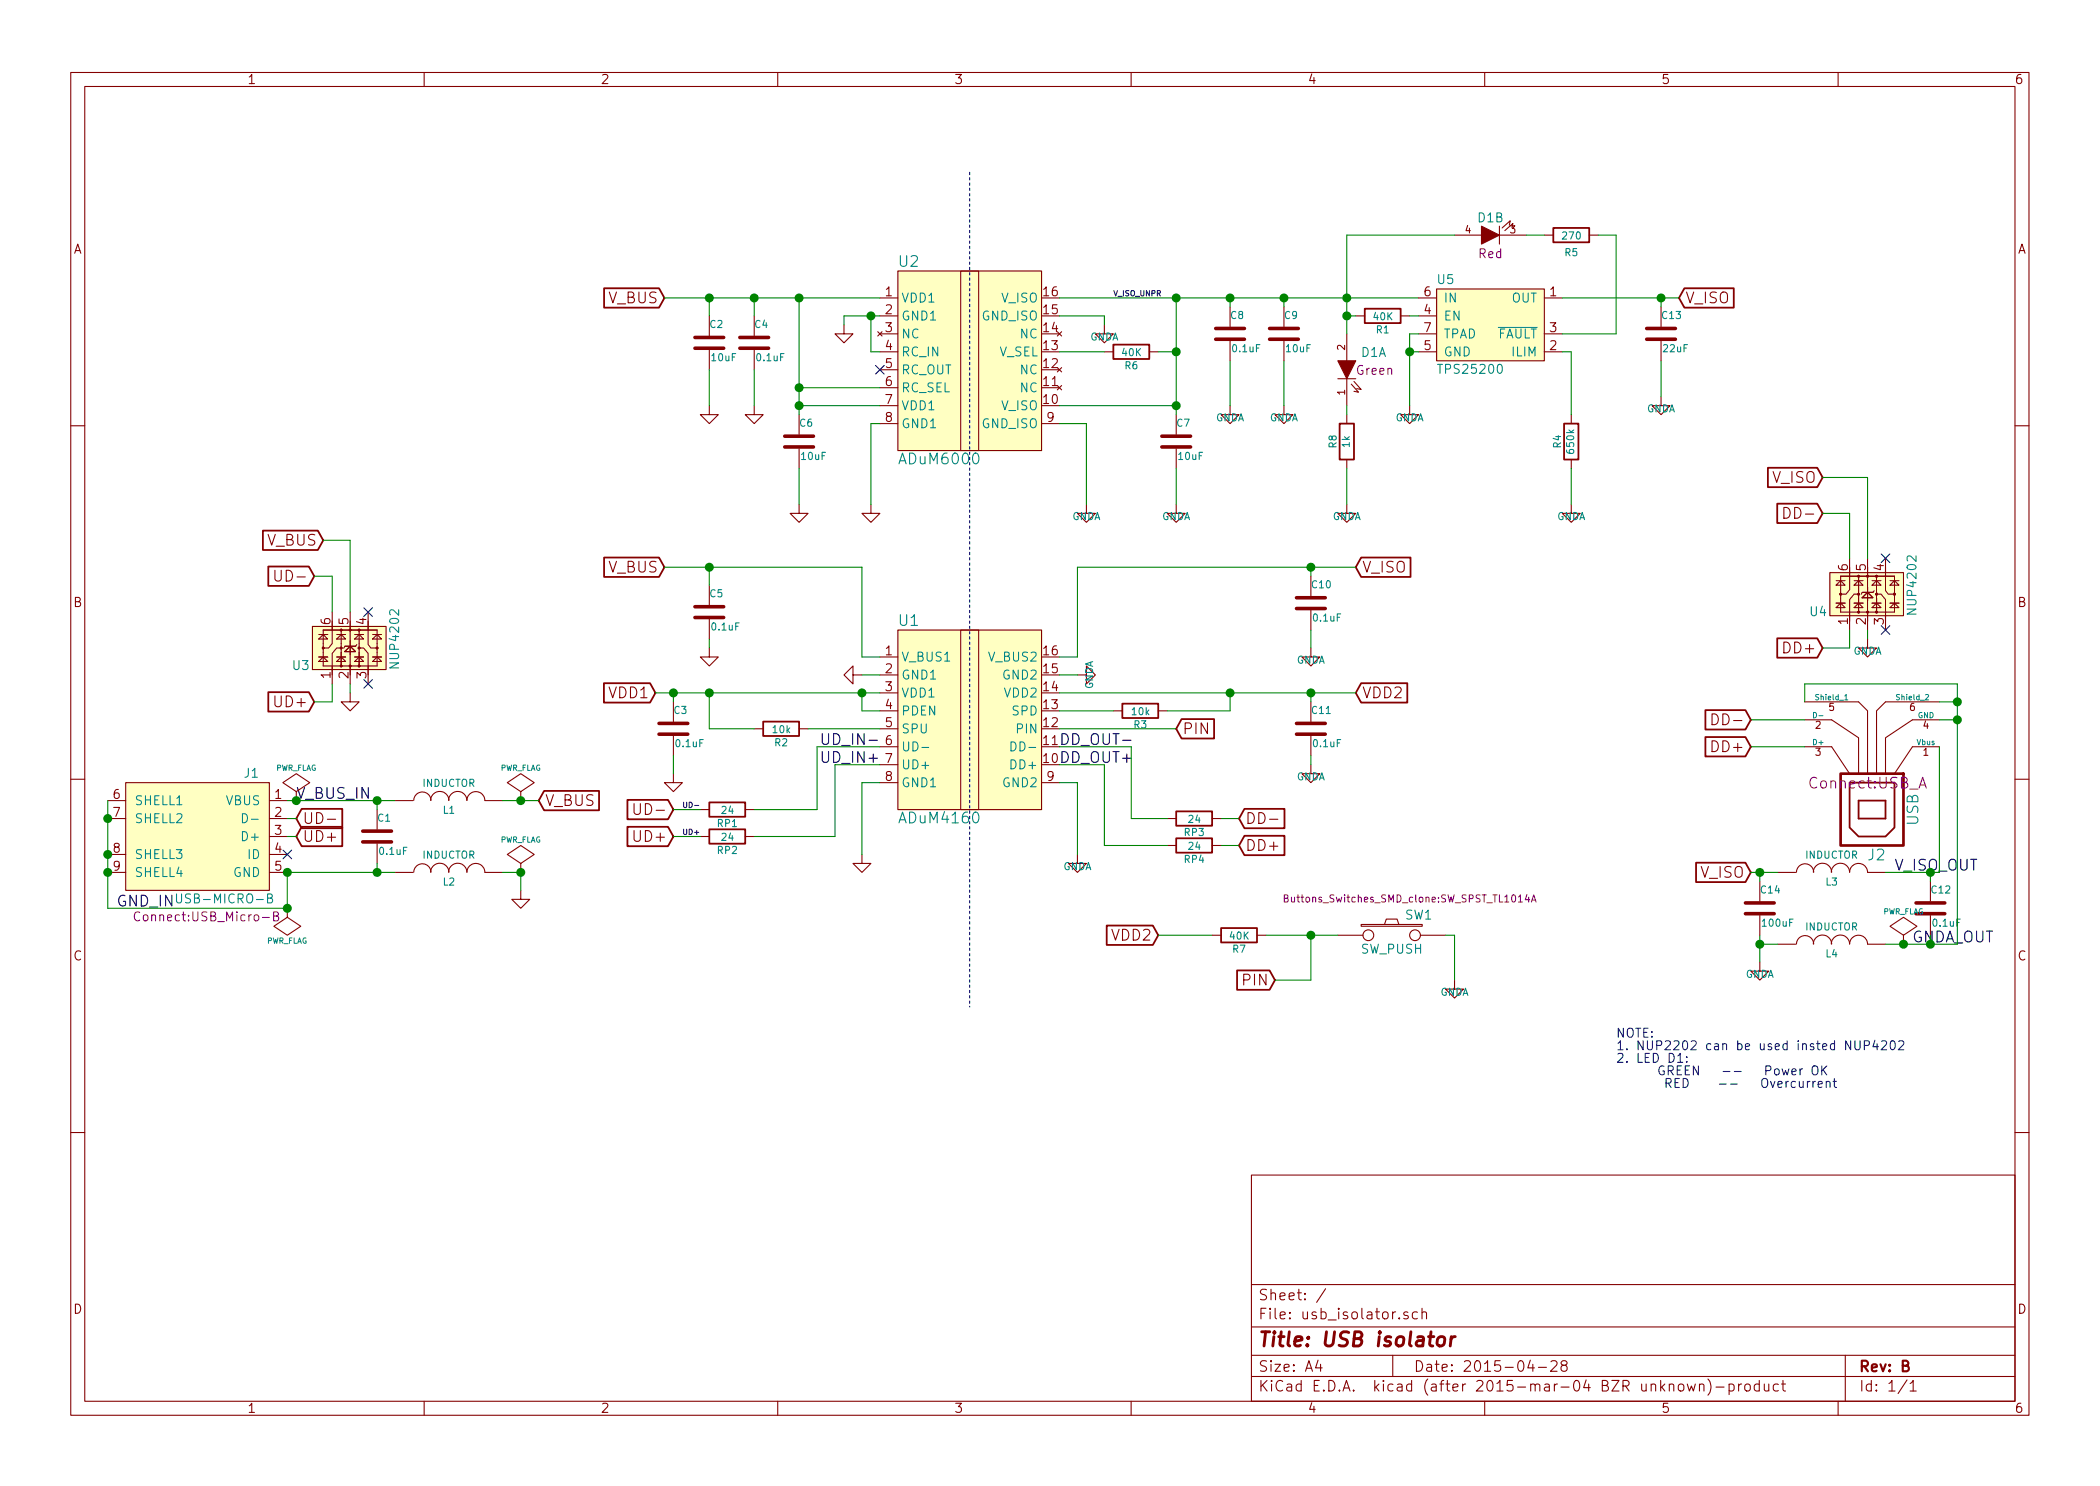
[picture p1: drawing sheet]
EESchema Schematic File Version 2
LIBS:power
LIBS:device
LIBS:transistors
LIBS:conn
LIBS:linear
LIBS:regul
LIBS:74xx
LIBS:cmos4000
LIBS:adc-dac
LIBS:memory
LIBS:xilinx
LIBS:special
LIBS:microcontrollers
LIBS:dsp
LIBS:microchip
LIBS:analog_switches
LIBS:motorola
LIBS:texas
LIBS:intel
LIBS:audio
LIBS:interface
LIBS:digital-audio
LIBS:philips
LIBS:display
LIBS:cypress
LIBS:siliconi
LIBS:opto
LIBS:atmel
LIBS:contrib
LIBS:valves
LIBS:analog_devices
LIBS:onsemi
LIBS:usb_isolator-cache
EELAYER 25 0
EELAYER END
$Descr A4 11693 8268
encoding utf-8
Sheet 1 1
Title "USB isolator"
Date "2015-04-28"
Rev "B"
Comp ""
Comment1 ""
Comment2 ""
Comment3 ""
Comment4 ""
$EndDescr
$Comp
L ADuM4160 U1
U 1 1
P 5400 3950
F 0 "U1" H 5000 4450 60  0000 L CNN
F 1 "ADuM4160" H 5000 3350 60  0000 L CNN
F 2 "SMD_Packages:SO-16-W" H 5000 3250 40  0001 L CNN
F 3 "" H 4900 4250 60  0000 C CNN
	1    5400 3950
	1    0    0    -1  
$EndComp
$Comp
L ADuM6000 U2
U 1 1
P 5400 1950
F 0 "U2" H 5000 2450 60  0000 L CNN
F 1 "ADuM6000" H 5000 1350 60  0000 L CNN
F 2 "SMD_Packages:SO-16-W" H 5000 1250 40  0001 L CNN
F 3 "" H 4900 2250 60  0000 C CNN
	1    5400 1950
	1    0    0    -1  
$EndComp
$Comp
L C C2
U 1 1
P 3950 1900
F 0 "C2" H 3950 2000 40  0000 L CNN
F 1 "10uF" H 3956 1815 40  0000 L CNN
F 2 "Capacitors_SMD:C_0603" H 3988 1750 30  0001 C CNN
F 3 "" H 3950 1900 60  0000 C CNN
	1    3950 1900
	1    0    0    -1  
$EndComp
Text GLabel 3700 1650 0    60   Input ~ 0
V_BUS
$Comp
L C C4
U 1 1
P 4200 1900
F 0 "C4" H 4200 2000 40  0000 L CNN
F 1 "0.1uF" H 4206 1815 40  0000 L CNN
F 2 "Capacitors_SMD:C_0603" H 4238 1750 30  0001 C CNN
F 3 "" H 4200 1900 60  0000 C CNN
	1    4200 1900
	1    0    0    -1  
$EndComp
$Comp
L C C6
U 1 1
P 4450 2450
F 0 "C6" H 4450 2550 40  0000 L CNN
F 1 "10uF" H 4456 2365 40  0000 L CNN
F 2 "Capacitors_SMD:C_0603" H 4488 2300 30  0001 C CNN
F 3 "" H 4450 2450 60  0000 C CNN
	1    4450 2450
	1    0    0    -1  
$EndComp
$Comp
L GND #PWR01
U 1 1
P 4450 2800
F 0 "#PWR01" H 4450 2800 30  0001 C CNN
F 1 "GND" H 4450 2730 30  0001 C CNN
F 2 "" H 4450 2800 60  0000 C CNN
F 3 "" H 4450 2800 60  0000 C CNN
	1    4450 2800
	1    0    0    -1  
$EndComp
$Comp
L GND #PWR02
U 1 1
P 4850 2800
F 0 "#PWR02" H 4850 2800 30  0001 C CNN
F 1 "GND" H 4850 2730 30  0001 C CNN
F 2 "" H 4850 2800 60  0000 C CNN
F 3 "" H 4850 2800 60  0000 C CNN
	1    4850 2800
	1    0    0    -1  
$EndComp
$Comp
L GND #PWR03
U 1 1
P 4200 2250
F 0 "#PWR03" H 4200 2250 30  0001 C CNN
F 1 "GND" H 4200 2180 30  0001 C CNN
F 2 "" H 4200 2250 60  0000 C CNN
F 3 "" H 4200 2250 60  0000 C CNN
	1    4200 2250
	1    0    0    -1  
$EndComp
$Comp
L GND #PWR04
U 1 1
P 3950 2250
F 0 "#PWR04" H 3950 2250 30  0001 C CNN
F 1 "GND" H 3950 2180 30  0001 C CNN
F 2 "" H 3950 2250 60  0000 C CNN
F 3 "" H 3950 2250 60  0000 C CNN
	1    3950 2250
	1    0    0    -1  
$EndComp
$Comp
L GND #PWR05
U 1 1
P 4700 1800
F 0 "#PWR05" H 4700 1800 30  0001 C CNN
F 1 "GND" H 4700 1730 30  0001 C CNN
F 2 "" H 4700 1800 60  0000 C CNN
F 3 "" H 4700 1800 60  0000 C CNN
	1    4700 1800
	1    0    0    -1  
$EndComp
$Comp
L C C5
U 1 1
P 3950 3400
F 0 "C5" H 3950 3500 40  0000 L CNN
F 1 "0.1uF" H 3956 3315 40  0000 L CNN
F 2 "Capacitors_SMD:C_0603" H 3988 3250 30  0001 C CNN
F 3 "" H 3950 3400 60  0000 C CNN
	1    3950 3400
	1    0    0    -1  
$EndComp
Text GLabel 3700 3150 0    60   Input ~ 0
V_BUS
$Comp
L GND #PWR06
U 1 1
P 3950 3600
F 0 "#PWR06" H 3950 3600 30  0001 C CNN
F 1 "GND" H 3950 3530 30  0001 C CNN
F 2 "" H 3950 3600 60  0000 C CNN
F 3 "" H 3950 3600 60  0000 C CNN
	1    3950 3600
	1    0    0    -1  
$EndComp
$Comp
L GND #PWR07
U 1 1
P 4800 3750
F 0 "#PWR07" H 4800 3750 30  0001 C CNN
F 1 "GND" H 4800 3680 30  0001 C CNN
F 2 "" H 4800 3750 60  0000 C CNN
F 3 "" H 4800 3750 60  0000 C CNN
	1    4800 3750
	0    1    1    0   
$EndComp
$Comp
L GND #PWR08
U 1 1
P 4800 4750
F 0 "#PWR08" H 4800 4750 30  0001 C CNN
F 1 "GND" H 4800 4680 30  0001 C CNN
F 2 "" H 4800 4750 60  0000 C CNN
F 3 "" H 4800 4750 60  0000 C CNN
	1    4800 4750
	1    0    0    -1  
$EndComp
Text GLabel 3750 4500 0    60   Input ~ 0
UD-
Text GLabel 3750 4650 0    60   Input ~ 0
UD+
Text GLabel 3650 3850 0    60   Input ~ 0
VDD1
$Comp
L C C3
U 1 1
P 3750 4050
F 0 "C3" H 3750 4150 40  0000 L CNN
F 1 "0.1uF" H 3756 3965 40  0000 L CNN
F 2 "Capacitors_SMD:C_0603" H 3788 3900 30  0001 C CNN
F 3 "" H 3750 4050 60  0000 C CNN
	1    3750 4050
	1    0    0    -1  
$EndComp
$Comp
L GND #PWR09
U 1 1
P 3750 4300
F 0 "#PWR09" H 3750 4300 30  0001 C CNN
F 1 "GND" H 3750 4230 30  0001 C CNN
F 2 "" H 3750 4300 60  0000 C CNN
F 3 "" H 3750 4300 60  0000 C CNN
	1    3750 4300
	1    0    0    -1  
$EndComp
$Comp
L R RP1
U 1 1
P 4050 4500
F 0 "RP1" V 4130 4500 40  0000 C CNN
F 1 "24" V 4057 4501 40  0000 C CNN
F 2 "Resistors_SMD:R_0603_HandSoldering" V 4000 4500 30  0001 C CNN
F 3 "" H 4050 4500 30  0000 C CNN
	1    4050 4500
	0    1    1    0   
$EndComp
$Comp
L R RP2
U 1 1
P 4050 4650
F 0 "RP2" V 4130 4650 40  0000 C CNN
F 1 "24" V 4057 4651 40  0000 C CNN
F 2 "Resistors_SMD:R_0603_HandSoldering" V 3980 4650 30  0001 C CNN
F 3 "" H 4050 4650 30  0000 C CNN
	1    4050 4650
	0    1    1    0   
$EndComp
Text Label 4900 4150 2    60   ~ 0
UD_IN-
Text Label 4900 4250 2    60   ~ 0
UD_IN+
$Comp
L R RP3
U 1 1
P 6650 4550
F 0 "RP3" V 6730 4550 40  0000 C CNN
F 1 "24" V 6657 4551 40  0000 C CNN
F 2 "Resistors_SMD:R_0603_HandSoldering" V 6600 4550 30  0001 C CNN
F 3 "" H 6650 4550 30  0000 C CNN
	1    6650 4550
	0    1    1    0   
$EndComp
$Comp
L R RP4
U 1 1
P 6650 4700
F 0 "RP4" V 6730 4700 40  0000 C CNN
F 1 "24" V 6657 4701 40  0000 C CNN
F 2 "Resistors_SMD:R_0603_HandSoldering" V 6580 4700 30  0001 C CNN
F 3 "" H 6650 4700 30  0000 C CNN
	1    6650 4700
	0    1    1    0   
$EndComp
$Comp
L GNDA #PWR010
U 1 1
P 6000 4750
F 0 "#PWR010" H 6000 4750 40  0001 C CNN
F 1 "GNDA" H 6000 4680 40  0000 C CNN
F 2 "" H 6000 4750 60  0000 C CNN
F 3 "" H 6000 4750 60  0000 C CNN
	1    6000 4750
	1    0    0    -1  
$EndComp
Text Label 5900 4150 0    60   ~ 0
DD_OUT-
Text Label 5900 4250 0    60   ~ 0
DD_OUT+
Text GLabel 6900 4550 2    60   Input ~ 0
DD-
Text GLabel 6900 4700 2    60   Input ~ 0
DD+
$Comp
L R R2
U 1 1
P 4350 4050
F 0 "R2" V 4430 4050 40  0000 C CNN
F 1 "10k" V 4357 4051 40  0000 C CNN
F 2 "Resistors_SMD:R_0603_HandSoldering" V 4300 4050 30  0001 C CNN
F 3 "" H 4350 4050 30  0000 C CNN
	1    4350 4050
	0    1    1    0   
$EndComp
$Comp
L R R6
U 1 1
P 6300 1950
F 0 "R6" V 6380 1950 40  0000 C CNN
F 1 "40K" V 6307 1951 40  0000 C CNN
F 2 "Resistors_SMD:R_0603_HandSoldering" V 6250 1950 30  0001 C CNN
F 3 "" H 6300 1950 30  0000 C CNN
	1    6300 1950
	0    1    1    0   
$EndComp
$Comp
L C C8
U 1 1
P 6850 1850
F 0 "C8" H 6850 1950 40  0000 L CNN
F 1 "0.1uF" H 6856 1765 40  0000 L CNN
F 2 "Capacitors_SMD:C_0603" H 6888 1700 30  0001 C CNN
F 3 "" H 6850 1850 60  0000 C CNN
	1    6850 1850
	1    0    0    -1  
$EndComp
$Comp
L C C9
U 1 1
P 7150 1850
F 0 "C9" H 7150 1950 40  0000 L CNN
F 1 "10uF" H 7156 1765 40  0000 L CNN
F 2 "Capacitors_SMD:C_0603" H 7188 1700 30  0001 C CNN
F 3 "" H 7150 1850 60  0000 C CNN
	1    7150 1850
	1    0    0    -1  
$EndComp
$Comp
L GNDA #PWR011
U 1 1
P 6050 2800
F 0 "#PWR011" H 6050 2800 40  0001 C CNN
F 1 "GNDA" H 6050 2730 40  0000 C CNN
F 2 "" H 6050 2800 60  0000 C CNN
F 3 "" H 6050 2800 60  0000 C CNN
	1    6050 2800
	1    0    0    -1  
$EndComp
$Comp
L GNDA #PWR012
U 1 1
P 6850 2250
F 0 "#PWR012" H 6850 2250 40  0001 C CNN
F 1 "GNDA" H 6850 2180 40  0000 C CNN
F 2 "" H 6850 2250 60  0000 C CNN
F 3 "" H 6850 2250 60  0000 C CNN
	1    6850 2250
	1    0    0    -1  
$EndComp
$Comp
L GNDA #PWR013
U 1 1
P 7150 2250
F 0 "#PWR013" H 7150 2250 40  0001 C CNN
F 1 "GNDA" H 7150 2180 40  0000 C CNN
F 2 "" H 7150 2250 60  0000 C CNN
F 3 "" H 7150 2250 60  0000 C CNN
	1    7150 2250
	1    0    0    -1  
$EndComp
$Comp
L C C7
U 1 1
P 6550 2450
F 0 "C7" H 6550 2550 40  0000 L CNN
F 1 "10uF" H 6556 2365 40  0000 L CNN
F 2 "Capacitors_SMD:C_0603" H 6588 2300 30  0001 C CNN
F 3 "" H 6550 2450 60  0000 C CNN
	1    6550 2450
	1    0    0    -1  
$EndComp
$Comp
L GNDA #PWR014
U 1 1
P 6550 2800
F 0 "#PWR014" H 6550 2800 40  0001 C CNN
F 1 "GNDA" H 6550 2730 40  0000 C CNN
F 2 "" H 6550 2800 60  0000 C CNN
F 3 "" H 6550 2800 60  0000 C CNN
	1    6550 2800
	1    0    0    -1  
$EndComp
$Comp
L GNDA #PWR015
U 1 1
P 6150 1800
F 0 "#PWR015" H 6150 1800 40  0001 C CNN
F 1 "GNDA" H 6150 1730 40  0000 C CNN
F 2 "" H 6150 1800 60  0000 C CNN
F 3 "" H 6150 1800 60  0000 C CNN
	1    6150 1800
	1    0    0    -1  
$EndComp
Text GLabel 9350 1650 2    60   Input ~ 0
V_ISO
Text GLabel 7550 3150 2    60   Input ~ 0
V_ISO
$Comp
L C C10
U 1 1
P 7300 3350
F 0 "C10" H 7300 3450 40  0000 L CNN
F 1 "0.1uF" H 7306 3265 40  0000 L CNN
F 2 "Capacitors_SMD:C_0603" H 7338 3200 30  0001 C CNN
F 3 "" H 7300 3350 60  0000 C CNN
	1    7300 3350
	1    0    0    -1  
$EndComp
$Comp
L GNDA #PWR016
U 1 1
P 7300 3600
F 0 "#PWR016" H 7300 3600 40  0001 C CNN
F 1 "GNDA" H 7300 3530 40  0000 C CNN
F 2 "" H 7300 3600 60  0000 C CNN
F 3 "" H 7300 3600 60  0000 C CNN
	1    7300 3600
	1    0    0    -1  
$EndComp
Text GLabel 7550 3850 2    60   Input ~ 0
VDD2
$Comp
L C C11
U 1 1
P 7300 4050
F 0 "C11" H 7300 4150 40  0000 L CNN
F 1 "0.1uF" H 7306 3965 40  0000 L CNN
F 2 "Capacitors_SMD:C_0603" H 7338 3900 30  0001 C CNN
F 3 "" H 7300 4050 60  0000 C CNN
	1    7300 4050
	1    0    0    -1  
$EndComp
$Comp
L GNDA #PWR017
U 1 1
P 7300 4250
F 0 "#PWR017" H 7300 4250 40  0001 C CNN
F 1 "GNDA" H 7300 4180 40  0000 C CNN
F 2 "" H 7300 4250 60  0000 C CNN
F 3 "" H 7300 4250 60  0000 C CNN
	1    7300 4250
	1    0    0    -1  
$EndComp
$Comp
L R R3
U 1 1
P 6350 3950
F 0 "R3" V 6430 3950 40  0000 C CNN
F 1 "10k" V 6357 3951 40  0000 C CNN
F 2 "Resistors_SMD:R_0603_HandSoldering" V 6300 3950 30  0001 C CNN
F 3 "" H 6350 3950 30  0000 C CNN
	1    6350 3950
	0    1    1    0   
$EndComp
$Comp
L GNDA #PWR018
U 1 1
P 6000 3750
F 0 "#PWR018" H 6000 3750 40  0001 C CNN
F 1 "GNDA" H 6000 3680 40  0000 C CNN
F 2 "" H 6000 3750 60  0000 C CNN
F 3 "" H 6000 3750 60  0000 C CNN
	1    6000 3750
	0    -1   -1   0   
$EndComp
Text GLabel 6550 4050 2    60   Input ~ 0
PIN
Text GLabel 6450 5200 0    60   Input ~ 0
VDD2
Text GLabel 7100 5450 0    60   Input ~ 0
PIN
$Comp
L R R7
U 1 1
P 6900 5200
F 0 "R7" V 6980 5200 40  0000 C CNN
F 1 "40K" V 6907 5201 40  0000 C CNN
F 2 "Resistors_SMD:R_0603_HandSoldering" V 6850 5200 30  0001 C CNN
F 3 "" H 6900 5200 30  0000 C CNN
	1    6900 5200
	0    1    1    0   
$EndComp
$Comp
L SW_PUSH SW1
U 1 1
P 7750 5200
F 0 "SW1" H 7900 5310 50  0000 C CNN
F 1 "SW_PUSH" H 7750 5120 50  0000 C CNN
F 2 "Buttons_Switches_SMD_clone:SW_SPST_TL1014A" H 7850 5400 40  0000 C CNN
F 3 "" H 7750 5200 60  0000 C CNN
	1    7750 5200
	1    0    0    -1  
$EndComp
$Comp
L GNDA #PWR019
U 1 1
P 8100 5450
F 0 "#PWR019" H 8100 5450 40  0001 C CNN
F 1 "GNDA" H 8100 5380 40  0000 C CNN
F 2 "" H 8100 5450 60  0000 C CNN
F 3 "" H 8100 5450 60  0000 C CNN
	1    8100 5450
	1    0    0    -1  
$EndComp
$Comp
L USB-MICRO-B J1
U 1 1
P 1100 4650
F 0 "J1" H 800 5000 50  0000 C CNN
F 1 "USB-MICRO-B" H 950 4300 50  0000 C CNN
F 2 "Connect:USB_Micro-B" H 1050 4200 50  0000 C CNN
F 3 "" H 1100 4550 50  0000 C CNN
	1    1100 4650
	-1   0    0    -1  
$EndComp
$Comp
L USB J2
U 1 1
P 10400 4350
F 0 "J2" H 10350 4750 60  0000 C CNN
F 1 "USB" V 10150 4500 60  0000 C CNN
F 2 "Connect:USB_A" H 10400 4350 60  0000 C CNN
F 3 "" H 10400 4350 60  0000 C CNN
	1    10400 4350
	-1   0    0    1   
$EndComp
NoConn ~ 1600 4750
Text GLabel 1650 4550 2    60   Input ~ 0
UD-
Text GLabel 1650 4650 2    60   Input ~ 0
UD+
$Comp
L INDUCTOR L2
U 1 1
P 2500 4850
F 0 "L2" V 2450 4850 40  0000 C CNN
F 1 "INDUCTOR" V 2600 4850 40  0000 C CNN
F 2 "Resistors_SMD:R_0805_HandSoldering" V 2400 4850 40  0001 C CNN
F 3 "" H 2500 4850 60  0000 C CNN
	1    2500 4850
	0    -1   -1   0   
$EndComp
$Comp
L INDUCTOR L1
U 1 1
P 2500 4450
F 0 "L1" V 2450 4450 40  0000 C CNN
F 1 "INDUCTOR" V 2600 4450 40  0000 C CNN
F 2 "Resistors_SMD:R_0805_HandSoldering" V 2700 4450 40  0001 C CNN
F 3 "" H 2500 4450 60  0000 C CNN
	1    2500 4450
	0    -1   -1   0   
$EndComp
$Comp
L C C1
U 1 1
P 2100 4650
F 0 "C1" H 2100 4750 40  0000 L CNN
F 1 "0.1uF" H 2106 4565 40  0000 L CNN
F 2 "Capacitors_SMD:C_1206" H 2138 4500 30  0001 C CNN
F 3 "" H 2100 4650 60  0000 C CNN
	1    2100 4650
	1    0    0    -1  
$EndComp
$Comp
L GND #PWR020
U 1 1
P 2900 4950
F 0 "#PWR020" H 2900 4950 30  0001 C CNN
F 1 "GND" H 2900 4880 30  0001 C CNN
F 2 "" H 2900 4950 60  0000 C CNN
F 3 "" H 2900 4950 60  0000 C CNN
	1    2900 4950
	1    0    0    -1  
$EndComp
Text GLabel 3000 4450 2    60   Input ~ 0
V_BUS
Text GLabel 9750 4000 0    60   Input ~ 0
DD-
Text GLabel 9750 4150 0    60   Input ~ 0
DD+
Text GLabel 9750 4850 0    60   Input ~ 0
V_ISO
$Comp
L INDUCTOR L3
U 1 1
P 10200 4850
F 0 "L3" V 10150 4850 40  0000 C CNN
F 1 "INDUCTOR" V 10300 4850 40  0000 C CNN
F 2 "Resistors_SMD:R_0805_HandSoldering" V 10200 4850 40  0001 C CNN
F 3 "" H 10200 4850 60  0000 C CNN
	1    10200 4850
	0    -1   -1   0   
$EndComp
$Comp
L INDUCTOR L4
U 1 1
P 10200 5250
F 0 "L4" V 10150 5250 40  0000 C CNN
F 1 "INDUCTOR" V 10300 5250 40  0000 C CNN
F 2 "Resistors_SMD:R_0805_HandSoldering" V 10200 5250 40  0001 C CNN
F 3 "" H 10200 5250 60  0000 C CNN
	1    10200 5250
	0    -1   -1   0   
$EndComp
$Comp
L GNDA #PWR021
U 1 1
P 9800 5350
F 0 "#PWR021" H 9800 5350 40  0001 C CNN
F 1 "GNDA" H 9800 5280 40  0000 C CNN
F 2 "" H 9800 5350 60  0000 C CNN
F 3 "" H 9800 5350 60  0000 C CNN
	1    9800 5350
	1    0    0    -1  
$EndComp
Text Label 10550 4850 0    60   ~ 0
V_ISO_OUT
Text Label 10650 5250 0    60   ~ 0
GNDA_OUT
Text Label 650  5050 0    60   ~ 0
GND_IN
Text Label 1650 4450 0    60   ~ 0
V_BUS_IN
$Comp
L C C12
U 1 1
P 10750 5050
F 0 "C12" H 10750 5150 40  0000 L CNN
F 1 "0.1uF" H 10756 4965 40  0000 L CNN
F 2 "Capacitors_SMD:C_1206" H 10788 4900 30  0001 C CNN
F 3 "" H 10750 5050 60  0000 C CNN
	1    10750 5050
	1    0    0    -1  
$EndComp
NoConn ~ 4900 2050
$Comp
L PWR_FLAG #FLG022
U 1 1
P 1650 4450
F 0 "#FLG022" H 1650 4545 30  0001 C CNN
F 1 "PWR_FLAG" H 1650 4630 30  0000 C CNN
F 2 "" H 1650 4450 60  0000 C CNN
F 3 "" H 1650 4450 60  0000 C CNN
	1    1650 4450
	1    0    0    -1  
$EndComp
$Comp
L PWR_FLAG #FLG023
U 1 1
P 1600 5050
F 0 "#FLG023" H 1600 5145 30  0001 C CNN
F 1 "PWR_FLAG" H 1600 5230 30  0000 C CNN
F 2 "" H 1600 5050 60  0000 C CNN
F 3 "" H 1600 5050 60  0000 C CNN
	1    1600 5050
	-1   0    0    1   
$EndComp
$Comp
L PWR_FLAG #FLG024
U 1 1
P 10600 5250
F 0 "#FLG024" H 10600 5345 30  0001 C CNN
F 1 "PWR_FLAG" H 10600 5430 30  0000 C CNN
F 2 "" H 10600 5250 60  0000 C CNN
F 3 "" H 10600 5250 60  0000 C CNN
	1    10600 5250
	1    0    0    -1  
$EndComp
$Comp
L PWR_FLAG #FLG025
U 1 1
P 2900 4850
F 0 "#FLG025" H 2900 4945 30  0001 C CNN
F 1 "PWR_FLAG" H 2900 5030 30  0000 C CNN
F 2 "" H 2900 4850 60  0000 C CNN
F 3 "" H 2900 4850 60  0000 C CNN
	1    2900 4850
	1    0    0    -1  
$EndComp
$Comp
L NUP4202 U3
U 1 1
P 1950 3600
F 0 "U3" H 1675 3500 50  0000 C CNN
F 1 "NUP4202" V 2200 3650 50  0000 C CNN
F 2 "Housings_SOT-23_SOT-143_TSOT-6:SC-70-6" H 2050 3850 40  0001 C CNN
F 3 "" H 2000 3675 60  0000 C CNN
	1    1950 3600
	1    0    0    -1  
$EndComp
$Comp
L GND #PWR026
U 1 1
P 1950 3850
F 0 "#PWR026" H 1950 3850 30  0001 C CNN
F 1 "GND" H 1950 3780 30  0001 C CNN
F 2 "" H 1950 3850 60  0000 C CNN
F 3 "" H 1950 3850 60  0000 C CNN
	1    1950 3850
	1    0    0    -1  
$EndComp
Text GLabel 1750 3900 0    60   Input ~ 0
UD+
Text GLabel 1750 3200 0    60   Input ~ 0
UD-
Text GLabel 1800 3000 0    60   Input ~ 0
V_BUS
$Comp
L NUP4202 U4
U 1 1
P 10400 3300
F 0 "U4" H 10125 3200 50  0000 C CNN
F 1 "NUP4202" V 10650 3350 50  0000 C CNN
F 2 "Housings_SOT-23_SOT-143_TSOT-6:SC-70-6" H 10200 3550 40  0001 C CNN
F 3 "" H 10450 3375 60  0000 C CNN
	1    10400 3300
	1    0    0    -1  
$EndComp
$Comp
L GNDA #PWR027
U 1 1
P 10400 3550
F 0 "#PWR027" H 10400 3550 40  0001 C CNN
F 1 "GNDA" H 10400 3480 40  0000 C CNN
F 2 "" H 10400 3550 60  0000 C CNN
F 3 "" H 10400 3550 60  0000 C CNN
	1    10400 3550
	1    0    0    -1  
$EndComp
Text GLabel 10150 3600 0    60   Input ~ 0
DD+
Text GLabel 10150 2850 0    60   Input ~ 0
DD-
Text GLabel 10150 2650 0    60   Input ~ 0
V_ISO
$Comp
L PWR_FLAG #FLG028
U 1 1
P 2900 4450
F 0 "#FLG028" H 2900 4545 30  0001 C CNN
F 1 "PWR_FLAG" H 2900 4630 30  0000 C CNN
F 2 "" H 2900 4450 60  0000 C CNN
F 3 "" H 2900 4450 60  0000 C CNN
	1    2900 4450
	1    0    0    -1  
$EndComp
NoConn ~ 2050 3400
NoConn ~ 10500 3100
Wire Wire Line
	3700 1650 4900 1650
Wire Wire Line
	4450 2250 4900 2250
Wire Wire Line
	4900 2150 4450 2150
Wire Wire Line
	4450 1650 4450 2300
Connection ~ 4450 1650
Connection ~ 4450 2150
Wire Wire Line
	4200 1650 4200 1750
Connection ~ 4200 1650
Wire Wire Line
	3950 1650 3950 1750
Connection ~ 3950 1650
Wire Wire Line
	3950 2050 3950 2250
Wire Wire Line
	4200 2050 4200 2250
Wire Wire Line
	4450 2600 4450 2800
Wire Wire Line
	4900 2350 4850 2350
Wire Wire Line
	4850 2350 4850 2800
Wire Wire Line
	4700 1750 4900 1750
Wire Wire Line
	4700 1750 4700 1800
Wire Wire Line
	4850 1750 4850 1950
Connection ~ 4850 1750
Wire Wire Line
	4850 1950 4900 1950
Wire Wire Line
	3950 3150 3950 3250
Connection ~ 3950 3150
Wire Wire Line
	3700 3150 4800 3150
Wire Wire Line
	4800 3150 4800 3650
Wire Wire Line
	4800 3650 4900 3650
Wire Wire Line
	3950 3550 3950 3600
Wire Wire Line
	4800 3750 4900 3750
Wire Wire Line
	4800 4750 4800 4350
Wire Wire Line
	4800 4350 4900 4350
Wire Wire Line
	3650 3850 4900 3850
Connection ~ 3750 3850
Wire Wire Line
	3750 4200 3750 4300
Wire Wire Line
	4900 3950 4800 3950
Wire Wire Line
	4800 3950 4800 3850
Connection ~ 4800 3850
Wire Wire Line
	3750 4500 3900 4500
Wire Wire Line
	3750 4650 3900 4650
Wire Wire Line
	4200 4650 4650 4650
Wire Wire Line
	4650 4250 4900 4250
Wire Wire Line
	4550 4150 4900 4150
Wire Wire Line
	4200 4500 4550 4500
Wire Wire Line
	4550 4500 4550 4150
Wire Wire Line
	4650 4650 4650 4250
Wire Wire Line
	5900 4350 6000 4350
Wire Wire Line
	6000 4350 6000 4750
Wire Wire Line
	6150 4700 6500 4700
Wire Wire Line
	6150 4700 6150 4250
Wire Wire Line
	6150 4250 5900 4250
Wire Wire Line
	5900 4150 6300 4150
Wire Wire Line
	6300 4150 6300 4550
Wire Wire Line
	6300 4550 6500 4550
Wire Wire Line
	3950 4050 4200 4050
Wire Wire Line
	3950 4050 3950 3850
Connection ~ 3950 3850
Wire Wire Line
	4500 4050 4900 4050
Wire Wire Line
	5900 1950 6150 1950
Wire Wire Line
	6550 2600 6550 2800
Wire Wire Line
	6050 2800 6050 2350
Wire Wire Line
	6050 2350 5900 2350
Wire Wire Line
	6850 2000 6850 2250
Wire Wire Line
	7150 2000 7150 2250
Wire Wire Line
	5900 1750 6150 1750
Wire Wire Line
	6150 1750 6150 1800
Wire Wire Line
	6550 2250 5900 2250
Wire Wire Line
	6550 1650 6550 2300
Wire Wire Line
	5900 1650 7900 1650
Connection ~ 6550 2250
Connection ~ 6550 1950
Connection ~ 6550 1650
Connection ~ 7150 1650
Connection ~ 6850 1650
Wire Wire Line
	7300 3500 7300 3600
Wire Wire Line
	5900 3850 7550 3850
Wire Wire Line
	5900 3950 6200 3950
Wire Wire Line
	6500 3950 6850 3950
Wire Wire Line
	6850 3950 6850 3850
Connection ~ 6850 3850
Wire Wire Line
	5900 3750 6000 3750
Wire Wire Line
	5900 3650 6000 3650
Wire Wire Line
	6000 3650 6000 3150
Wire Wire Line
	6000 3150 7550 3150
Wire Wire Line
	6550 4050 5900 4050
Wire Wire Line
	6450 5200 6750 5200
Wire Wire Line
	7100 5450 7300 5450
Wire Wire Line
	7300 5450 7300 5200
Wire Wire Line
	7050 5200 7450 5200
Connection ~ 7300 5200
Wire Wire Line
	8100 5450 8100 5200
Wire Wire Line
	8100 5200 8050 5200
Wire Wire Line
	1600 4550 1650 4550
Wire Wire Line
	1600 4650 1650 4650
Wire Wire Line
	1600 4850 2200 4850
Wire Wire Line
	1600 4450 2200 4450
Wire Wire Line
	9750 4150 10050 4150
Wire Wire Line
	10050 4000 9750 4000
Wire Wire Line
	10900 5250 10900 3800
Wire Wire Line
	10900 3900 10800 3900
Wire Wire Line
	10800 4000 10900 4000
Wire Wire Line
	10050 3900 10050 3800
Wire Wire Line
	10050 3800 10900 3800
Connection ~ 10900 3900
Connection ~ 10900 4000
Wire Wire Line
	9750 4850 9900 4850
Wire Wire Line
	9800 5200 9800 5350
Wire Wire Line
	9800 5250 9900 5250
Wire Wire Line
	10500 5250 10900 5250
Wire Wire Line
	10500 4850 10800 4850
Wire Wire Line
	10800 4850 10800 4150
Wire Wire Line
	600  4450 600  5050
Connection ~ 600  4550
Connection ~ 600  4750
Wire Wire Line
	600  5050 1600 5050
Wire Wire Line
	1600 5050 1600 4850
Connection ~ 600  4850
Connection ~ 1600 4850
Wire Notes Line
	5400 950  5400 5600
Connection ~ 2100 4450
Connection ~ 2100 4850
Wire Wire Line
	2800 4450 3000 4450
Wire Wire Line
	2900 4850 2800 4850
Connection ~ 10750 5250
Connection ~ 10750 4850
Connection ~ 4450 2250
Connection ~ 1650 4450
Connection ~ 1600 5050
Connection ~ 7300 3850
Connection ~ 7300 3150
Connection ~ 10600 5250
Wire Wire Line
	2900 4850 2900 4950
Connection ~ 2900 4850
Wire Wire Line
	6450 1950 6550 1950
Wire Wire Line
	6800 4550 6900 4550
Wire Wire Line
	6800 4700 6900 4700
Wire Wire Line
	7300 3900 7300 3850
Wire Wire Line
	7300 4200 7300 4250
Wire Wire Line
	10750 4900 10750 4850
Wire Wire Line
	10750 5200 10750 5250
Wire Wire Line
	2100 4500 2100 4450
Wire Wire Line
	2100 4800 2100 4850
Wire Wire Line
	3750 3900 3750 3850
Wire Wire Line
	7300 3200 7300 3150
Wire Wire Line
	6850 1700 6850 1650
Wire Wire Line
	7150 1700 7150 1650
Wire Wire Line
	1950 3850 1950 3800
Wire Wire Line
	1750 3900 1850 3900
Wire Wire Line
	1850 3900 1850 3800
Wire Wire Line
	10400 3500 10400 3550
Wire Wire Line
	10150 3600 10300 3600
Wire Wire Line
	10300 3600 10300 3500
Wire Wire Line
	10400 2650 10400 3100
Connection ~ 2900 4450
Wire Wire Line
	1800 3000 1950 3000
Wire Wire Line
	1950 3000 1950 3400
Wire Wire Line
	10150 2650 10400 2650
Wire Wire Line
	10150 2850 10300 2850
Wire Wire Line
	10300 2850 10300 3100
NoConn ~ 10500 3500
NoConn ~ 2050 3800
Wire Wire Line
	1750 3200 1850 3200
Wire Wire Line
	1850 3200 1850 3400
Text Notes 9000 6050 0    50   ~ 0
NOTE:\n1. NUP2202 can be used insted NUP4202\n2. LED D1:\n      GREEN   --   Power OK\n       RED    --   Overcurrent\n
$Comp
L TPS25200 U5
U 1 1
P 8300 1750
F 0 "U5" H 8000 1950 50  0000 L CNN
F 1 "TPS25200" H 8000 1450 50  0000 L CNN
F 2 "Housings_DFN_QFN:DFN-6-1EP_2x2mm_Pitch0.65mm" H 8300 2050 40  0001 C CNN
F 3 "" H 8250 1850 60  0000 C CNN
	1    8300 1750
	1    0    0    -1  
$EndComp
$Comp
L R R1
U 1 1
P 7700 1750
F 0 "R1" V 7780 1750 40  0000 C CNN
F 1 "40K" V 7707 1751 40  0000 C CNN
F 2 "Resistors_SMD:R_0603_HandSoldering" V 7650 1750 30  0001 C CNN
F 3 "" H 7700 1750 30  0000 C CNN
	1    7700 1750
	0    1    1    0   
$EndComp
Wire Wire Line
	7850 1750 7900 1750
Wire Wire Line
	7500 1750 7550 1750
Wire Wire Line
	7500 1300 7500 1850
Connection ~ 7500 1650
$Comp
L GNDA #PWR029
U 1 1
P 7850 2250
F 0 "#PWR029" H 7850 2250 40  0001 C CNN
F 1 "GNDA" H 7850 2180 40  0000 C CNN
F 2 "" H 7850 2250 60  0000 C CNN
F 3 "" H 7850 2250 60  0000 C CNN
	1    7850 2250
	1    0    0    -1  
$EndComp
Wire Wire Line
	7900 1850 7850 1850
Wire Wire Line
	7850 1850 7850 2250
Wire Wire Line
	7900 1950 7850 1950
Connection ~ 7850 1950
$Comp
L R R4
U 1 1
P 8750 2450
F 0 "R4" V 8830 2450 40  0000 C CNN
F 1 "650k" V 8757 2451 40  0000 C CNN
F 2 "Resistors_SMD:R_0603_HandSoldering" V 8700 2450 30  0001 C CNN
F 3 "" H 8750 2450 30  0000 C CNN
	1    8750 2450
	-1   0    0    1   
$EndComp
$Comp
L GNDA #PWR030
U 1 1
P 8750 2800
F 0 "#PWR030" H 8750 2800 40  0001 C CNN
F 1 "GNDA" H 8750 2730 40  0000 C CNN
F 2 "" H 8750 2800 60  0000 C CNN
F 3 "" H 8750 2800 60  0000 C CNN
	1    8750 2800
	1    0    0    -1  
$EndComp
Wire Wire Line
	8750 2300 8750 1950
Wire Wire Line
	8750 1950 8700 1950
Wire Wire Line
	8700 1650 9350 1650
$Comp
L C C13
U 1 1
P 9250 1850
F 0 "C13" H 9250 1950 40  0000 L CNN
F 1 "22uF" H 9256 1765 40  0000 L CNN
F 2 "Capacitors_SMD:C_0603" H 9288 1700 30  0001 C CNN
F 3 "" H 9250 1850 60  0000 C CNN
	1    9250 1850
	1    0    0    -1  
$EndComp
Wire Wire Line
	9250 1700 9250 1650
Connection ~ 9250 1650
$Comp
L GNDA #PWR031
U 1 1
P 9250 2200
F 0 "#PWR031" H 9250 2200 40  0001 C CNN
F 1 "GNDA" H 9250 2130 40  0000 C CNN
F 2 "" H 9250 2200 60  0000 C CNN
F 3 "" H 9250 2200 60  0000 C CNN
	1    9250 2200
	1    0    0    -1  
$EndComp
Wire Wire Line
	9250 2200 9250 2000
Wire Wire Line
	8700 1850 9000 1850
$Comp
L R R8
U 1 1
P 7500 2450
F 0 "R8" V 7580 2450 40  0000 C CNN
F 1 "1k" V 7507 2451 40  0000 C CNN
F 2 "Resistors_SMD:R_0603_HandSoldering" V 7450 2450 30  0001 C CNN
F 3 "" H 7500 2450 30  0000 C CNN
	1    7500 2450
	-1   0    0    1   
$EndComp
$Comp
L R R5
U 1 1
P 8750 1300
F 0 "R5" V 8850 1300 40  0000 C CNN
F 1 "270" V 8757 1301 40  0000 C CNN
F 2 "Resistors_SMD:R_0603_HandSoldering" V 8700 1300 30  0001 C CNN
F 3 "" H 8750 1300 30  0000 C CNN
	1    8750 1300
	0    1    1    0   
$EndComp
$Comp
L GNDA #PWR032
U 1 1
P 7500 2800
F 0 "#PWR032" H 7500 2800 40  0001 C CNN
F 1 "GNDA" H 7500 2730 40  0000 C CNN
F 2 "" H 7500 2800 60  0000 C CNN
F 3 "" H 7500 2800 60  0000 C CNN
	1    7500 2800
	1    0    0    -1  
$EndComp
$Comp
L C C14
U 1 1
P 9800 5050
F 0 "C14" H 9800 5150 40  0000 L CNN
F 1 "100uF" H 9806 4965 40  0000 L CNN
F 2 "Capacitors_SMD:C_0603" H 9838 4900 30  0001 C CNN
F 3 "" H 9800 5050 60  0000 C CNN
	1    9800 5050
	1    0    0    -1  
$EndComp
Wire Wire Line
	9800 4900 9800 4850
Connection ~ 9800 4850
Connection ~ 9800 5250
$Comp
L LED_Bi-Color D1
U 2 1
P 8300 1300
F 0 "D1" H 8300 1200 50  0000 C CNN
F 1 "LED_Bi-Color" H 8450 1100 50  0001 R CNN
F 2 "LEDs_clone:LED_Bi-Color_3.05x2.62mm" H 8300 1300 60  0001 C CNN
F 3 "" H 8300 1300 60  0000 C CNN
F 4 "Red" H 8300 1400 50  0000 C CNN "Field4"
	2    8300 1300
	-1   0    0    1   
$EndComp
$Comp
L LED_Bi-Color D1
U 1 1
P 7500 2050
F 0 "D1" V 7600 1900 50  0000 C CNN
F 1 "LED_Bi-Color" V 7500 2400 50  0001 C CNN
F 2 "LEDs_clone:LED_Bi-Color_3.05x2.62mm" H 7500 2050 60  0001 C CNN
F 3 "" H 7500 2050 60  0000 C CNN
F 4 "Green" V 7500 2000 50  0000 R CNN "Field4"
	1    7500 2050
	0    -1   -1   0   
$EndComp
Wire Wire Line
	8750 2600 8750 2800
Wire Wire Line
	7500 2800 7500 2600
Wire Wire Line
	7500 2300 7500 2250
Connection ~ 7500 1750
Wire Wire Line
	7500 1300 8100 1300
Wire Wire Line
	8500 1300 8600 1300
Wire Wire Line
	9000 1850 9000 1300
Wire Wire Line
	9000 1300 8900 1300
Text Label 3800 4500 0    30   ~ 0
UD-
Text Label 3800 4650 0    30   ~ 0
UD+
Text Label 6200 1650 0    30   ~ 0
V_ISO_UNPR
$EndSCHEMATC
